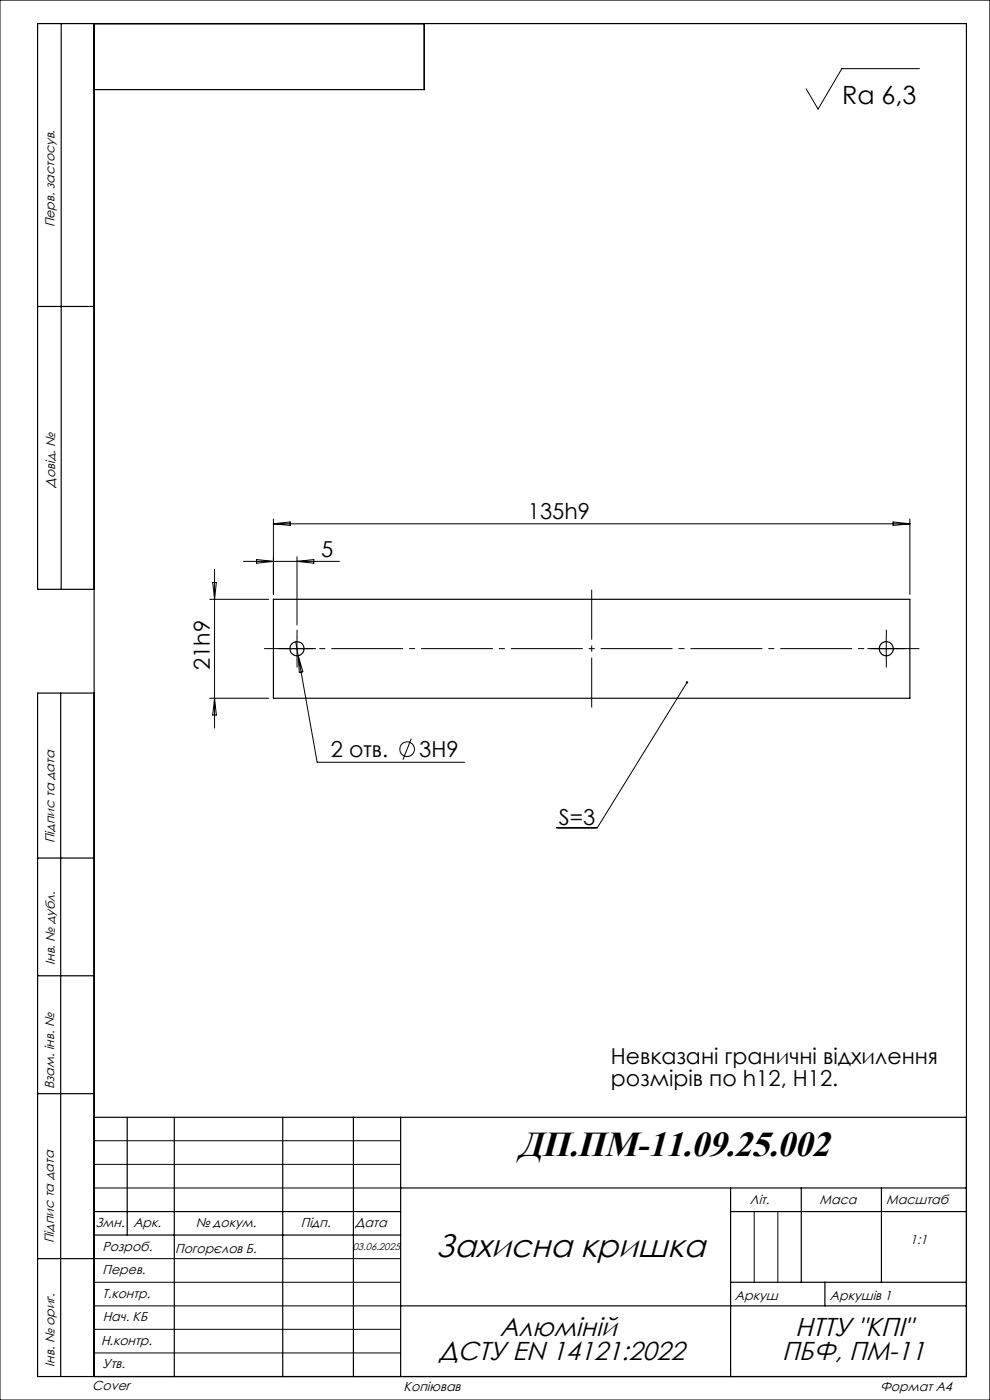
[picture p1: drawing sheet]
<svg xmlns="http://www.w3.org/2000/svg" width="210mm" height="297mm" viewBox="0 0 210 297" stroke-linecap="round" stroke-linejoin="round" font-family="sans-serif">
<g fill="none" stroke="#000" stroke-width=".25">
<path d="M13 5v120M20 5v287M90 5v14h-70M8 65h12M20 125h-12v-120h197v287h-197v-145h12M58 127.1h135v21h-135zM12.9 147v145M8 182h12M8 207h12M8 232h12M20 237h185M27 237v25"/>
<path d="M37 237v55M60 237v55M75 237v55M85 237v55M20 257h65M85 252h120M155 257h50M155 252v40M170 252v20M187 252v20M8 267h12M20 262h65"/>
<path d="M85 277h120M155 272h50M175 272v5"/>
<circle cx="63" cy="137.6" r="1.49"/>
<circle cx="188" cy="137.6" r="1.5"/>
</g>
<g fill="none" stroke="#000" stroke-width=".21">
<path d="M0 0h210v297h-210zM195 14.6h-16.4l-5.1 8.5-2.5-4.3M51.6 119.1h20.4M54.4 118.7l3.6 .4-3.6 .4zM58 110.1v16M58 111.1h135M58 111.1l3.6-.4v.8zM63 118.1v14.5M63 119.1l3.6-.4v.8zM189.4 110.7l3.6 .4-3.6 .4zM193 110.1v16M44.5 127.1h12.5"/>
<path d="M45.1 123.6h.8l-.4 3.5zM45.5 120.8v33.7M60.5 137.6h5M62.7 136.1l.6 3M63 135.1v5M63.3 139.1l4 22.6h31.3M63.3 139.1l.9 3.4-.7 .2zM185.5 137.6h5M188 135.1v5M44.5 148.1h12.5M45.5 148.1l.4 3.6h-.8zM87.2 156.7l-1.7 4.4"/>
<path d="M145.7 144.8l-19 30.8h-8.6M20 252h65M20 247h65M20 242h65M160 257v15M165 257v15M20 277h65M20 272h65M20 267h65M20 287h65M20 282h65"/>
<circle cx="86.3" cy="158.9" r="1.56"/>
</g>
<path d="M56 137.6h139" fill="none" stroke="#000" stroke-width=".21" stroke-dasharray="15.2 1.3 1.3 1.3" stroke-dashoffset="4.8" stroke-linecap="butt"/>
<path d="M125.5 150.1v-25" fill="none" stroke="#000" stroke-width=".21" stroke-dasharray="15.2 1.3 1.3 1.3" stroke-dashoffset="4.6" stroke-linecap="butt"/>
<path d="M60.5 137.6h-1.5M63 135.1v-1.5M65.5 137.6h1.5M185.5 137.6h-1.5M188 135.1v-1.5M190.5 137.6h1.5M63 140.1v1.5M188 140.1v1.5" fill="none" stroke="#000" stroke-width=".21" stroke-dasharray="15.2 1.3 1.3 1.3" stroke-linecap="butt"/>
<path d="M145.5 144.6h.4l-.2 .2 .2-.2a.25 .25 0 0 1 0 .3 .25 .25 0 0 1-.3 0 .25 .25 0 0 1-.1-.3z" fill="#000"/>
<text font-size="7.6" x="109.9" y="245.2">ДП.ПМ-11.09.25.002</text>
<text font-size="6.9" x="92.5" y="266.7">Захисна кришка</text>
<g font-size="5.5">
<text x="106" y="283.3">Алюміній</text>
<text x="168.6" y="283.3">НТТУ &quot;КПІ&quot;</text>
<text x="93.1" y="288.4">ДСТУ EN 14121:2022</text>
<text x="165.9" y="288.4">ПБФ, ПМ-11</text>
</g>
<text font-size="5.3" x="178.6" y="22">Ra 6,3</text>
<g font-size="4.7">
<text x="112" y="110.1">135h9</text>
<text x="68.1" y="118.1">5</text>
<text x="44.5" y="142.2" transform="rotate(-90 44.5 142.2)">21h9</text>
<text x="70.2" y="160.6">2 отв.</text>
<text x="88.9" y="160.6">3H9</text>
<text x="118.5" y="175.1">S=3</text>
<text x="129.6" y="225.8">Невказані граничні відхилення</text>
<text x="129.6" y="230.3">розмірів по h12, H12.</text>
</g>
<g font-size="2.8">
<text x="11.6" y="48.2" transform="rotate(-90 11.6 48.2)">Перв. застосув.</text>
<text x="11.7" y="103.4" transform="rotate(-90 11.7 103.4)">Довід. №</text>
<text x="11.6" y="178.9" transform="rotate(-90 11.6 178.9)">Підпис та дата</text>
<text x="11.7" y="204.7" transform="rotate(-90 11.7 204.7)">Інв. № дубл.</text>
<text x="11.5" y="231" transform="rotate(-90 11.5 231)">Взам. інв. №</text>
<text x="159.1" y="255.4">Літ.</text>
<text x="173.9" y="255.5">Маса</text>
<text x="188" y="255.5">Масштаб</text>
<text x="11.4" y="263.8" transform="rotate(-90 11.4 263.8)">Підпис та дата</text>
<text x="20.2" y="260.3">Змн.</text>
<text x="28.3" y="260.3">Арк.</text>
<text x="41.5" y="260.3">№ докум.</text>
<text x="63.8" y="260.3">Підп.</text>
<text x="75.3" y="260.3">Дата</text>
<text x="193.1" y="263.9">1:1</text>
<text x="21.7" y="265.3">Розроб.</text>
<text x="37.2" y="265.7">Погорєлов Б.</text>
<text x="21.8" y="270.3">Перев.</text>
<text x="21.8" y="275.4">Т.контр.</text>
<text x="155.9" y="275.7">Аркуш</text>
<text x="176" y="275.8">Аркушів 1</text>
<text x="21.8" y="280.3">Нач. КБ</text>
<text x="21.4" y="285.4">Н.контр.</text>
<text x="11.6" y="289.9" transform="rotate(-90 11.6 289.9)">Інв. № ориг.</text>
<text x="21.8" y="290.2">Утв.</text>
<text x="19.6" y="294.9">Cover</text>
<text x="85.6" y="295">Копіював</text>
<text x="186.7" y="295">Формат А4</text>
</g>
<text font-size="2.1" x="74.8" y="265.3">03.06.2025</text>
</svg>
